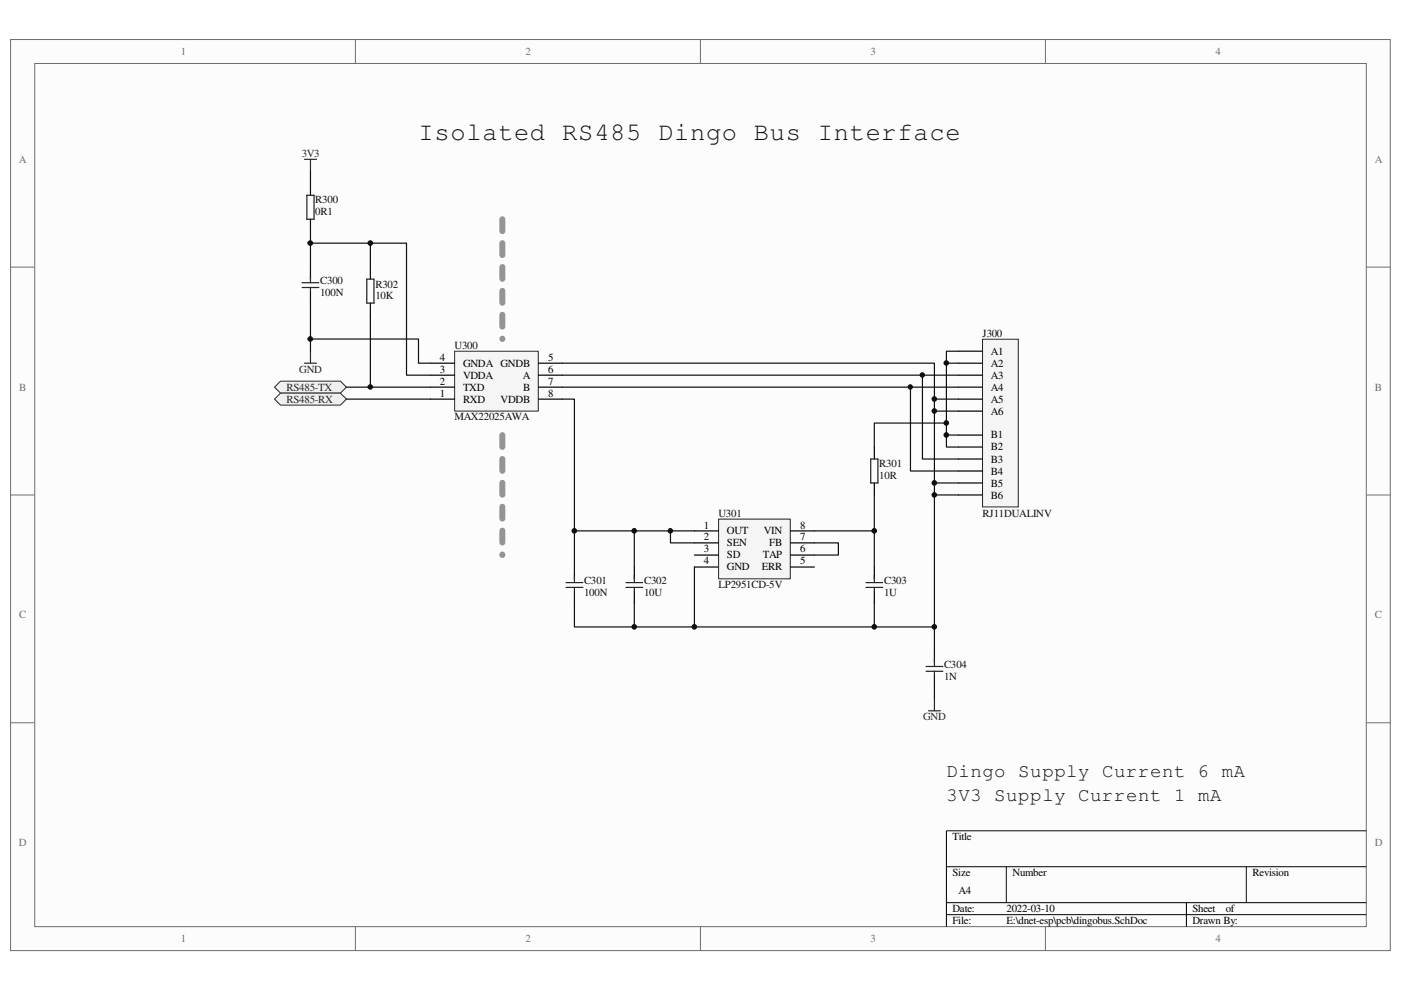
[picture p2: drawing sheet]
<svg xmlns="http://www.w3.org/2000/svg" width="297mm" height="210mm" viewBox="0 0 297 210" stroke-linecap="round" stroke-linejoin="round" font-family="sans-serif">
<path d="M2.3 8.4h292.5v193.1h-292.5z" fill="#fcfcfc"/>
<path d="M2.2 8.4h292.6v193.1h-292.6z" fill="none" stroke="#6e6e6e" stroke-width=".21"/>
<path d="M7.4 13.5h282.3v183h-282.3z" fill="#fcfcfc"/>
<g fill="none" stroke="#6e6e6e" stroke-width=".21">
<path d="M7.4 13.5h282.3v183h-282.3zM75.3 8.3v5.1M148.5 8.3v5.1M221.7 8.3v5.1M2.2 56.6h5.1M289.7 56.6h5.1M2.2 104.9h5.1M289.7 104.9h5.1M2.2 153.2h5.1M289.7 153.2h5.1M75.3 196.5v5.1M148.5 196.5v5.1"/>
<path d="M221.7 196.5v5.1"/>
</g>
<path d="M289.7 176.1h-89v20.4M200.7 183.8h89M200.7 191.4h89M200.7 193.9h89M213.4 183.8v7.6M251.5 191.4v5.1M264.2 183.8v7.6" fill="none" stroke="#000" stroke-width=".21"/>
<path d="M208.4 72h7.5v35.5h-7.5z" fill="#f5f5f5"/>
<path d="M208.3 71.9h7.6v35.6h-7.6z" fill="none" stroke="#262626" stroke-width=".21"/>
<path d="M203.2 74.5h5.1M203.2 77h5.1M203.2 79.5h5.1M203.2 82.1h5.1M203.2 92.2h5.1M203.2 94.8h5.1M203.2 97.3h5.1M203.2 99.9h5.1M203.2 84.6h5.1M203.2 87.2h5.1M203.2 102.4h5.1M203.2 104.9h5.1" fill="none" stroke="#000" stroke-width=".25"/>
<path d="M119.2 79.5h84M195.6 79.5v17.8h7.6M200.7 77h2.5M203.2 74.5h-2.5v20.3h2.5M119.2 82.1h84M193 82.1v17.8h10.2M198.1 87.2h5.1M200.7 92.2h2.5M203.2 84.6h-5.1v20.3h5.1M198.1 102.4h5.1" fill="none" stroke="#0e0e0e" stroke-width=".25"/>
<path d="M96.4 74.5h17.7v12.7h-17.7z" fill="#f5f5f5"/>
<path d="M96.4 74.5h17.7v12.7h-17.7z" fill="none" stroke="#262626" stroke-width=".21"/>
<path d="M91.3 79.5h5M91.3 77h5M114.2 79.5h5M114.2 77h5M91.3 84.6h5M91.3 82.1h5M114.2 84.6h5M114.2 82.1h5" fill="none" stroke="#000" stroke-width=".25"/>
<path d="M152.4 110.1h15.2v12.6h-15.2z" fill="#f5f5f5"/>
<path d="M152.4 110.1h15.2v12.6h-15.2z" fill="none" stroke="#262626" stroke-width=".21"/>
<g fill="none" stroke="#000" stroke-width=".25">
<path d="M185.4 94.8v2.5M147.2 117.7h5.1M147.2 112.6h5.1M147.2 115.1h5.1M167.6 117.7h5.1M167.6 112.6h5.1M167.6 115.1h5.1M185.4 102.4v2.5M121.8 120.2v2.6M121.8 125.3v2.5M134.5 120.2v2.6M134.5 125.3v2.5"/>
<path d="M147.2 120.2h5.1M167.6 120.2h5.1M185.4 120.2v2.6M185.4 125.3v2.5"/>
</g>
<g fill="none" stroke="#0e0e0e" stroke-width=".25">
<path d="M119.2 77h78.9v7.6M119.2 84.6h2.6v28M200.7 89.7h-15.3v5.1M134.5 112.6h-12.7v7.6M142.2 112.6h-7.7v7.6M147.2 112.6h-5v2.5h5M172.7 115.1h5.1v2.6h-5.1M172.7 112.6h12.7v7.6M185.4 104.9v7.7M198.1 104.9v28h-12.7M121.8 127.8v5.1h12.7M147.2 120.2v12.7h-12.7v-5.1"/>
<path d="M185.4 127.8v5.1h-38.2"/>
</g>
<g fill="none" stroke="#1c1c1c" stroke-width=".25">
<path d="M184.6 97.3h1.5v5.1h-1.5zM120 124.5h3.6M120 123.5h3.6M121.8 122v1.5M121.8 124.5v.8M132.7 124.5h3.6M132.7 123.5h3.6M134.5 122v1.5M134.5 124.5v.8M183.6 124.5h3.6M183.6 123.5h3.6M185.4 122v1.5"/>
<path d="M185.4 124.5v.8"/>
</g>
<path d="M58.2 82.1l1.3-1.3h12.7l1.2 1.3-1.2 1.3h-12.7z" fill-rule="evenodd" fill="#f0f0f0"/>
<path d="M58.2 82.1l1.3-1.3h12.7l1.2 1.3-1.2 1.3h-12.7z" fill="none" stroke="#262626" stroke-width=".21"/>
<path d="M58.2 84.6l1.3-1.2h12.7l1.2 1.2-1.2 1.3h-12.7z" fill-rule="evenodd" fill="#f0f0f0"/>
<path d="M58.2 84.6l1.3-1.2h12.7l1.2 1.2-1.2 1.3h-12.7z" fill="none" stroke="#262626" stroke-width=".21"/>
<path d="M65.8 36.3v2.6M65.8 51.6h20.4v27.9h5.1M65.8 49v7.6M78.5 51.6v5M65.8 64.3v7.6h22.9v5.1h2.6M65.8 71.9v2.6M78.5 66.8v15.3M73.4 84.6h17.9M73.4 82.1h17.9M198.1 132.9v5.1M198.1 145.6v2.6" fill="none" stroke="#0e0e0e" stroke-width=".25"/>
<path d="M64.6 33.8h2.5M65.8 33.8v2.5M64.6 77h2.5M65.8 74.5v2.5M196.8 150.7h2.6M198.1 148.2v2.5" fill="none" stroke="#262626" stroke-width=".25"/>
<path d="M65.8 38.9v2.5M65.8 46.5v2.5M65.8 56.6v2.6M78.5 56.6v2.6M65.8 61.7v2.6M78.5 64.3v2.5M198.1 138v2.5M198.1 143.1v2.5" fill="none" stroke="#000" stroke-width=".25"/>
<path d="M64 59.9h3.6M65.1 41.4h1.5v5.1h-1.5zM65.8 58.4v1.5M77.8 59.2h1.5v5.1h-1.5zM64 61h3.6M65.8 61v.7M198.1 139.8v1.5M196.3 142.3h3.6M196.3 141.3h3.6M198.1 142.3v.8" fill="none" stroke="#1c1c1c" stroke-width=".25"/>
<path d="M106.5 46.5v25.4M106.5 92.2v25.5" fill="none" stroke="#969696" stroke-width="1.3" stroke-dasharray="2.5 2.5"/>
<circle cx="65.8" cy="71.9" r=".49" fill="#0e0e0e"/>
<circle cx="65.8" cy="71.9" r=".49" fill="none" stroke="#0e0e0e" stroke-width=".21"/>
<circle cx="65.8" cy="51.5" r=".49" fill="#0e0e0e"/>
<circle cx="65.8" cy="51.5" r=".49" fill="none" stroke="#0e0e0e" stroke-width=".21"/>
<circle cx="78.5" cy="82" r=".48" fill="#0e0e0e"/>
<circle cx="78.5" cy="82" r=".48" fill="none" stroke="#0e0e0e" stroke-width=".21"/>
<circle cx="78.5" cy="51.5" r=".49" fill="#0e0e0e"/>
<circle cx="78.5" cy="51.5" r=".49" fill="none" stroke="#0e0e0e" stroke-width=".21"/>
<circle cx="121.8" cy="112.5" r=".49" fill="#0e0e0e"/>
<circle cx="121.8" cy="112.5" r=".49" fill="none" stroke="#0e0e0e" stroke-width=".21"/>
<circle cx="134.5" cy="132.9" r=".49" fill="#0e0e0e"/>
<circle cx="134.5" cy="132.9" r=".49" fill="none" stroke="#0e0e0e" stroke-width=".21"/>
<circle cx="134.5" cy="112.5" r=".48" fill="#0e0e0e"/>
<circle cx="134.5" cy="112.5" r=".48" fill="none" stroke="#0e0e0e" stroke-width=".21"/>
<circle cx="142.1" cy="112.5" r=".49" fill="#0e0e0e"/>
<circle cx="142.1" cy="112.5" r=".49" fill="none" stroke="#0e0e0e" stroke-width=".21"/>
<circle cx="147.2" cy="132.9" r=".49" fill="#0e0e0e"/>
<circle cx="147.2" cy="132.9" r=".49" fill="none" stroke="#0e0e0e" stroke-width=".21"/>
<circle cx="185.4" cy="132.9" r=".49" fill="#0e0e0e"/>
<circle cx="185.4" cy="132.9" r=".49" fill="none" stroke="#0e0e0e" stroke-width=".21"/>
<circle cx="185.4" cy="112.5" r=".48" fill="#0e0e0e"/>
<circle cx="185.4" cy="112.5" r=".48" fill="none" stroke="#0e0e0e" stroke-width=".21"/>
<circle cx="193" cy="82" r=".46" fill="#0e0e0e"/>
<circle cx="193" cy="82" r=".46" fill="none" stroke="#0e0e0e" stroke-width=".21"/>
<circle cx="195.6" cy="79.5" r=".48" fill="#0e0e0e"/>
<circle cx="195.6" cy="79.5" r=".48" fill="none" stroke="#0e0e0e" stroke-width=".21"/>
<circle cx="198.1" cy="132.9" r=".49" fill="#0e0e0e"/>
<circle cx="198.1" cy="132.9" r=".49" fill="none" stroke="#0e0e0e" stroke-width=".21"/>
<circle cx="198.1" cy="104.9" r=".49" fill="#0e0e0e"/>
<circle cx="198.1" cy="104.9" r=".49" fill="none" stroke="#0e0e0e" stroke-width=".21"/>
<circle cx="198.1" cy="102.4" r=".49" fill="#0e0e0e"/>
<circle cx="198.1" cy="102.4" r=".49" fill="none" stroke="#0e0e0e" stroke-width=".21"/>
<circle cx="198.1" cy="87.1" r=".49" fill="#0e0e0e"/>
<circle cx="198.1" cy="87.1" r=".49" fill="none" stroke="#0e0e0e" stroke-width=".21"/>
<circle cx="198.1" cy="84.6" r=".49" fill="#0e0e0e"/>
<circle cx="198.1" cy="84.6" r=".49" fill="none" stroke="#0e0e0e" stroke-width=".21"/>
<circle cx="200.6" cy="92.2" r=".49" fill="#0e0e0e"/>
<circle cx="200.6" cy="92.2" r=".49" fill="none" stroke="#0e0e0e" stroke-width=".21"/>
<circle cx="200.6" cy="89.7" r=".49" fill="#0e0e0e"/>
<circle cx="200.6" cy="89.7" r=".49" fill="none" stroke="#0e0e0e" stroke-width=".21"/>
<circle cx="200.6" cy="77" r=".48" fill="#0e0e0e"/>
<circle cx="200.6" cy="77" r=".48" fill="none" stroke="#0e0e0e" stroke-width=".21"/>
<text font-size="5.4" fill="#0e0e0e" x="88.7" y="29.7">Isolated RS485 Dingo Bus Interface</text>
<g font-size="4" fill="#0e0e0e">
<text x="200.7" y="164.8">Dingo Supply Current 6 mA</text>
<text x="200.7" y="169.9">3V3 Supply Current 1 mA</text>
</g>
<g font-size="2.3" fill="#6e6e6e">
<text x="38.3" y="11.6">1</text>
<text x="111.4" y="11.6">2</text>
<text x="184.6" y="11.6">3</text>
<text x="257.7" y="11.6">4</text>
<text x="4" y="34.5">A</text>
<text x="291.5" y="34.5">A</text>
<text x="4.1" y="82.8">B</text>
<text x="291.5" y="82.8">B</text>
<text x="4.1" y="131.1">C</text>
<text x="291.5" y="131.1">C</text>
<text x="4" y="179.4">D</text>
<text x="291.5" y="179.4">D</text>
<text x="38.3" y="199.8">1</text>
<text x="111.4" y="199.8">2</text>
<text x="184.6" y="199.8">3</text>
<text x="257.7" y="199.8">4</text>
</g>
<g font-size="2.3" fill="#262626">
<text x="64" y="33.2">3V3</text>
<text x="60.7" y="82.8">RS485-TX</text>
<text x="63.4" y="79">GND</text>
<text x="60.7" y="85.3">RS485-RX</text>
<text x="195.7" y="152.7">GND</text>
</g>
<g font-size="2.3" fill="#0e0e0e">
<text x="66.8" y="43.1">R300</text>
<text x="66.8" y="45.7">0R1</text>
<text x="67.9" y="60.2">C300</text>
<text x="67.9" y="62.7">100N</text>
<text x="79.6" y="61">R302</text>
<text x="79.6" y="63.5">10K</text>
<text x="208.3" y="71.4">J300</text>
<text x="96.4" y="73.9">U300</text>
<text x="96.4" y="89.2">MAX22025AWA</text>
<text x="186.4" y="99.1">R301</text>
<text x="186.4" y="101.6">10R</text>
<text x="152.4" y="109.5">U301</text>
<text x="208.3" y="109.5">RJ11DUALINV</text>
<text x="123.9" y="123.7">C301</text>
<text x="136.6" y="123.7">C302</text>
<text x="152.4" y="124.8">LP2951CD-5V</text>
<text x="187.4" y="123.7">C303</text>
<text x="123.9" y="126.3">100N</text>
<text x="136.6" y="126.3">10U</text>
<text x="187.4" y="126.3">1U</text>
<text x="200.1" y="141.6">C304</text>
<text x="200.1" y="144.1">1N</text>
</g>
<g font-size="2.3">
<text x="93.3" y="76.5">4</text>
<text x="98.2" y="77.7">GNDA GNDB</text>
<text x="116.2" y="76.5">5</text>
<text x="210.1" y="75.2">A1</text>
<text x="210.1" y="77.7">A2</text>
<text x="93.3" y="79">3</text>
<text x="93.3" y="81.5">2</text>
<text x="98.2" y="80.3">VDDA</text>
<text x="98.2" y="82.8">TXD</text>
<text x="110.8" y="80.3">A</text>
<text x="110.9" y="82.8">B</text>
<text x="116.2" y="79">6</text>
<text x="116.2" y="81.5">7</text>
<text x="210.1" y="80.3">A3</text>
<text x="210.1" y="82.8">A4</text>
<text x="93.3" y="84.1">1</text>
<text x="98.2" y="85.3">RXD</text>
<text x="106.1" y="85.3">VDDB</text>
<text x="116.2" y="84.1">8</text>
<text x="210.1" y="85.3">A5</text>
<text x="210.1" y="87.9">A6</text>
<text x="210.1" y="93">B1</text>
<text x="210.1" y="95.5">B2</text>
<text x="210.1" y="98.1">B3</text>
<text x="210.1" y="100.6">B4</text>
<text x="210.1" y="103.2">B5</text>
<text x="210.1" y="105.7">B6</text>
<text x="149.2" y="112.1">1</text>
<text x="154.1" y="113.3">OUT</text>
<text x="161.9" y="113.3">VIN</text>
<text x="169.6" y="112.1">8</text>
<text x="149.2" y="117.1">3</text>
<text x="149.2" y="119.7">4</text>
<text x="149.2" y="114.6">2</text>
<text x="154.1" y="118.4">SD</text>
<text x="154.1" y="115.9">SEN</text>
<text x="161.7" y="118.4">TAP</text>
<text x="163.1" y="115.9">FB</text>
<text x="169.6" y="119.7">5</text>
<text x="169.6" y="117.1">6</text>
<text x="169.6" y="114.6">7</text>
<text x="154.1" y="120.9">GND</text>
<text x="161.5" y="120.9">ERR</text>
<text x="201.9" y="178.1">Title</text>
<text x="201.9" y="185.8">Size</text>
<text x="214.7" y="185.8">Number</text>
<text x="265.6" y="185.8">Revision</text>
<text x="203.2" y="189.6">A4</text>
<text x="201.9" y="193.4">Date:</text>
<text x="201.9" y="196">File:</text>
<text x="213.4" y="193.4">2022-03-10</text>
<text x="213.4" y="196">E:\dnet-esp\pcb\dingobus.SchDoc</text>
<text x="252.8" y="193.4">Sheet</text>
<text x="252.8" y="196">Drawn By:</text>
<text x="259.9" y="193.4">of</text>
</g>
</svg>
